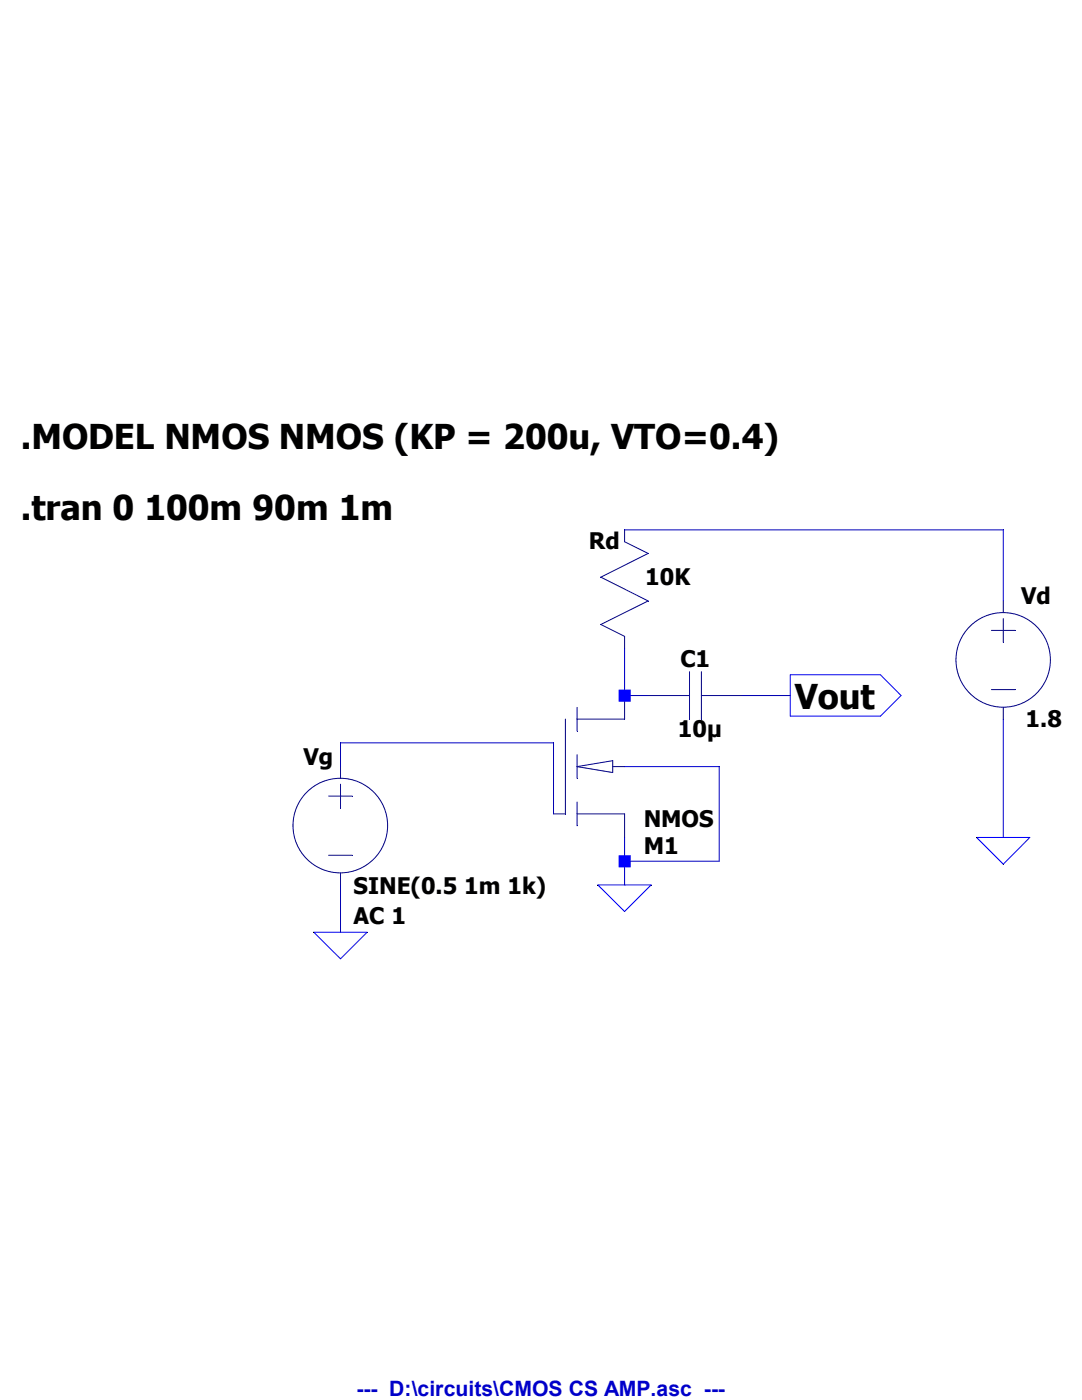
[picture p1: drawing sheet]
Version 4
SHEET 1 880 680
WIRE 464 16 208 16
WIRE 464 64 464 16
WIRE 208 128 208 96
WIRE 224 128 208 128
WIRE 320 128 288 128
WIRE 160 160 16 160
WIRE 16 176 16 160
WIRE 272 176 208 176
WIRE 160 208 160 160
WIRE 464 224 464 144
WIRE 208 240 208 224
WIRE 272 240 272 176
WIRE 272 240 208 240
WIRE 208 256 208 240
WIRE 16 288 16 256
FLAG 208 256 0
FLAG 16 288 0
FLAG 320 128 Vout
IOPIN 320 128 Out
FLAG 464 224 0
SYMBOL voltage 16 160 R0
WINDOW 0 -25 9 Left 1
WINDOW 3 9 96 Left 1
WINDOW 123 9 116 Left 1
WINDOW 39 0 0 Left 0
SYMATTR InstName Vg
SYMATTR Value SINE(0.5 1m 1k)
SYMATTR Value2 AC 1
SYMBOL res 192 0 R0
WINDOW 0 -8 23 Left 1
WINDOW 3 30 47 Left 1
SYMATTR InstName Rd
SYMATTR Value 10K
SYMBOL cap 288 112 R90
WINDOW 0 0 32 VBottom 1
WINDOW 3 47 29 VBottom 1
SYMATTR InstName C1
SYMATTR Value 10µ
SYMBOL voltage 464 48 R0
WINDOW 0 12 12 Left 1
WINDOW 3 15 95 Left 1
WINDOW 123 0 0 Left 0
WINDOW 39 0 0 Left 0
SYMATTR InstName Vd
SYMATTR Value 1.8
SYMBOL nmos4 160 128 R0
WINDOW 0 61 101 Left 1
WINDOW 3 61 83 Left 1
SYMATTR InstName M1
SYMATTR Value2 l=0.18u w=18u
TEXT -200 -48 Left 2 !.MODEL NMOS NMOS (KP = 200u, VTO=0.4)
TEXT -200 0 Left 2 !.tran 0 100m 90m 1m
